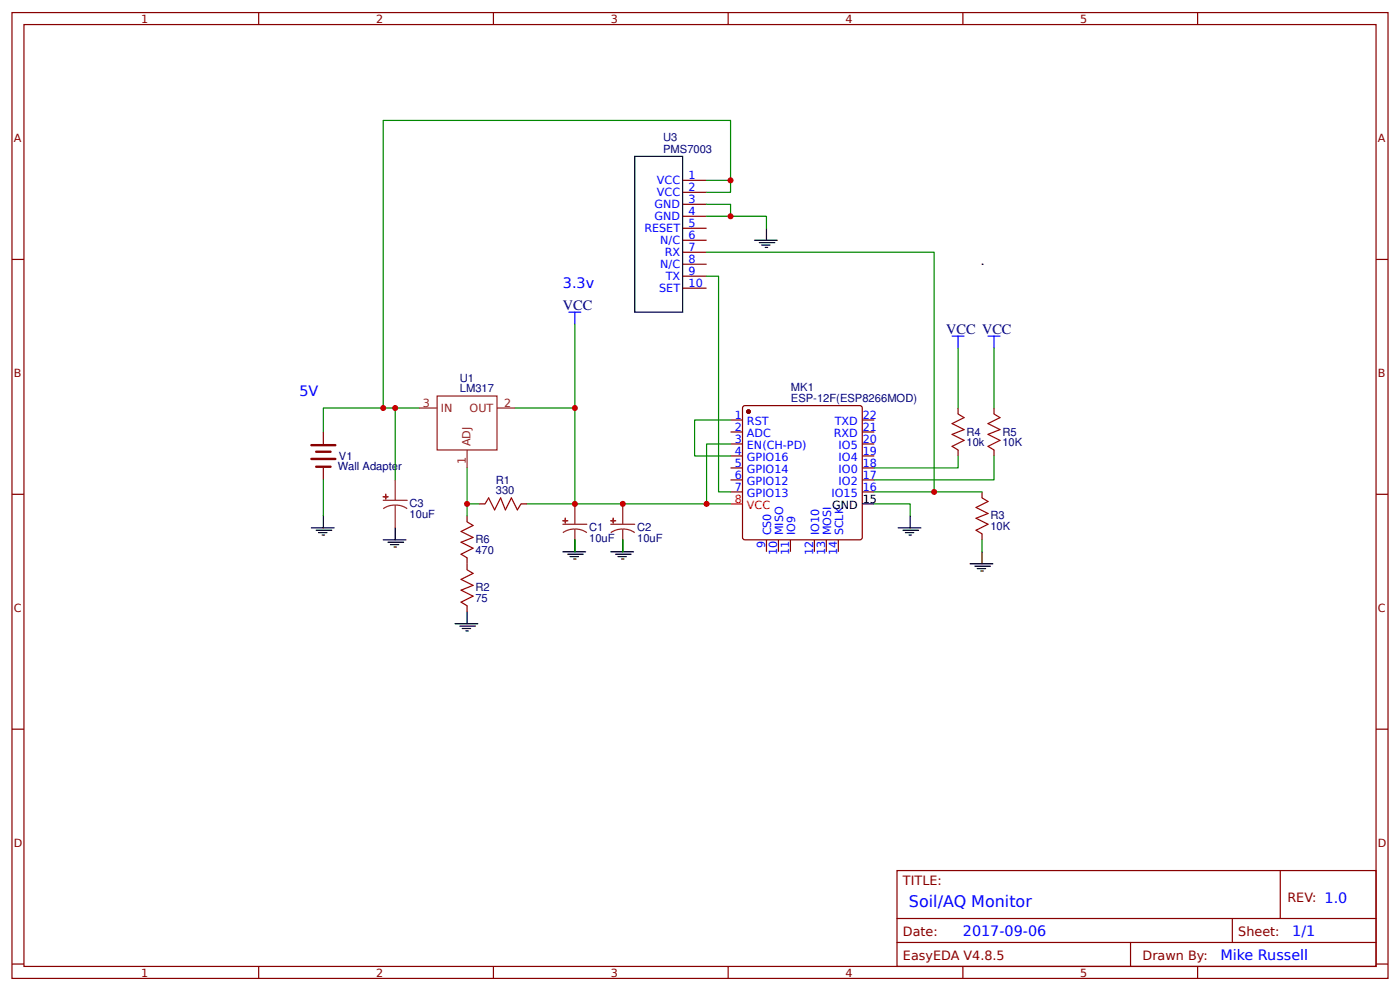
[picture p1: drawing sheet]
<svg xmlns="http://www.w3.org/2000/svg" width="309mm" height="219mm" viewBox="0 0 309 219" stroke-linecap="round" stroke-linejoin="round" font-family="sans-serif">
<g fill="none" stroke="#800" stroke-width=".26">
<path d="M2.6 2.8h304.1v213.2h-304.1zM5.3 5.4h298.7v208h-298.7zM57.1 2.8v2.6M109 2.8v2.6M160.9 2.8v2.6M212.7 2.8v2.6M264.6 2.8v2.6M150.8 39.8h5.3M2.6 57.3h2.7M150.8 42.5h5.3M150.8 45.1h5.3M150.8 47.8h5.3"/>
<path d="M150.8 50.4h5.3M150.8 53h5.3M150.8 55.7h5.3M150.8 58.3h5.3M304 57.3h2.7M150.8 61h5.3M150.8 63.6h5.3M71.4 95.4v2.6M161.4 92.7h2.6M161.4 95.4h2.6M161.4 98h2.6M164.3 89.6h25.7l.4 .2 .1 28.9-.3 .4-25.6 .1-.5-.3-.1-28.8z"/>
<path d="M190.5 92.7h2.6M190.5 95.4h2.6M190.5 98h2.6M211.7 90.1v1.3M211.7 99.4v1.3M219.6 90.1v1.3M219.6 99.4v1.3M2.6 109.1h2.7M71.4 103.3v2.7M103.2 113.9v1.3M105.8 111.3h1.4M115.1 111.3h1.3"/>
<path d="M161.4 100.7h2.6M161.4 103.3h2.6M161.4 106h2.6M161.4 108.6h2.6M169.3 119.2v2.6M172 119.2v2.6M174.6 119.2v2.6M179.9 119.2v2.6M182.6 119.2v2.6M185.2 119.2v2.6M190.5 100.7h2.6M190.5 103.3h2.6"/>
<path d="M190.5 106h2.6M190.5 108.6h2.6M217 108.6v1.3M217 117.9v1.3M304 109.1h2.7M103.2 123.2v2.6M103.2 133.7v1.4M2.6 161h2.7M304 161h2.7M198.2 192.2h105.8v21.2h-105.8zM282.8 192.2v10.6M2.6 212.9h2.7"/>
<path d="M57.1 213.4v2.6M109 213.4v2.6M160.9 213.4v2.6M198.2 202.8h105.8M198.2 208.1h105.8M212.7 213.4v2.6M249.8 208.1v5.3M264.6 213.4v2.6M272.3 202.8v5.3M304 212.9h2.7"/>
</g>
<circle cx="165.4" cy="90.9" r=".4" fill="#800" stroke="#800" stroke-width=".26"/>
<path d="M161.4 111.3h2.6" fill="none" stroke="#f00" stroke-width=".26"/>
<g fill="none" stroke="#000" stroke-width=".26">
<path d="M140.2 34.5h10.6v34.4h-10.6zM166.7 53h5M167.7 53.6h3.5M168.3 54.1h1.8M169.1 54.6h.5M169.3 50.4v2.6M217 58.3h.1M68.8 116.5h5M69.8 117.1h3.5M70.4 117.6h1.8M71.2 118.1h.5M71.4 113.9v2.6"/>
<path d="M84.7 119.2h5M85.7 119.7h3.5M87.3 116.5v2.7M127 119.2v2.6M137.6 119.2v2.6M190.5 111.3h2.6M198.4 116.5h5.1M199.5 117.1h3.4M200 117.6h1.9M200.8 118.1h.5M201.1 113.9v2.6M86.3 120.3h1.8"/>
<path d="M87 120.8h.6M100.5 137.7h5.1M101.6 138.2h3.4M102.1 138.8h1.9M102.9 139.3h.6M103.2 135.1v2.6M124.4 121.8h5M125.4 122.4h3.5M125.9 122.9h1.9M126.7 123.4h.6M134.9 121.8h5.1M136 122.4h3.4"/>
<path d="M136.5 122.9h1.9M137.3 123.4h.5M214.3 124.5h5M215.4 125h3.4M215.9 125.5h1.9M216.7 126.1h.5M217 121.8v2.7"/>
</g>
<g fill="none" stroke="#8d2323" stroke-width=".26">
<path d="M92.6 90.1h4M96.6 87.4h13.2v12h-13.2zM103.2 99.4v3.9M109.8 90.1h4M84.7 110.5h5.3M87.3 111.5l1.4 .2 1.3 .6M87.3 111.5l-1.4 .2-1.2 .6M87.3 106v4.5M87.3 111.5v5M124.4 115.8h5.2M127 116.8l1.4 .2 1.2 .6M127 116.8l-1.4 .2-1.2 .6"/>
<path d="M127 111.3v4.5M127 116.8v5M134.9 115.8h5.3M137.6 116.8l1.4 .2 1.2 .6M137.6 116.8l-1.4 .2-1.3 .6M137.6 111.3v4.5M137.6 116.8v5"/>
</g>
<g fill="#8d2323" stroke="#8d2323" stroke-width=".26">
<path d="M124.4 115h1z"/>
<path d="M124.9 114.4v1.1z"/>
<path d="M134.9 115h1.1z"/>
<path d="M135.5 114.4v1.1z"/>
<path d="M84.7 109.7h1z"/>
<path d="M85.2 109.1v1.1z"/>
</g>
<g fill="none" stroke="#080" stroke-width=".26">
<path d="M156.1 39.8h5.3M156.1 55.7h50.3v52.9h-13.3M156.1 42.5h5.3v-15.9h-76.7v63.5M156.1 47.8h13.2v2.6M156.1 45.1h5.3v2.7M127 71.6v18.5M156.1 61h2.6v47.6h2.7M211.7 76.9v13.2M219.6 76.9v13.2M87.3 90.1v15.9M92.6 90.1h-21.2v5.3M113.8 90.1h13.2v21.2"/>
<path d="M161.4 92.7h-7.9v8h7.9M161.4 98h-5.3v13.3M71.4 106v7.9M103.2 103.3v8h2.6M103.2 111.3v2.6M116.4 111.3h45M127 119.2v2.6M137.6 119.2v2.6M193.1 111.3h8v2.6M206.4 108.6h10.6M211.7 100.7v2.6h-18.6M217 119.2v2.6"/>
<path d="M219.6 100.7v5.3h-26.5"/>
</g>
<path d="M211.7 91.4l1.3 .8-2.7 1.3 2.7 1.4-2.7 1 2.7 1.3-2.7 1.4 1.4 .8M219.6 91.4l1.3 .8-2.6 1.3 2.6 1.4-2.6 1 2.6 1.3-2.6 1.4 1.3 .8M103.2 115.2l1.3 .8-2.6 1.3 2.6 1.4-2.6 1 2.6 1.3-2.6 1.4 1.3 .8M107.2 111.3l.7-1.4 1.4 2.7 1.3-2.7 1.1 2.7 1.3-2.7 1.3 2.7 .8-1.3M217 109.9l1.3 .8-2.7 1.4 2.7 1.3-2.7 1 2.7 1.4-2.7 1.3 1.4 .8M103.2 125.8l1.3 .8-2.6 1.3 2.6 1.3-2.6 1.1 2.6 1.3-2.6 1.4 1.3 .7" fill="none" stroke="#a00000" stroke-width=".26"/>
<path d="M125.7 68.9h2.6M127 68.9v2.7M210.3 74.2h2.7M211.7 74.2v2.7M218.3 74.2h2.6M219.6 74.2v2.7" fill="none" stroke="#00f" stroke-width=".26"/>
<path d="M68.8 98.3h5.3M69.8 99.7h3.2M68.8 101.3h5.3M69.8 103.1h3.2" fill="none" stroke="#800" stroke-width=".53"/>
<g fill="#c00">
<circle cx="161.4" cy="47.8" r=".66"/>
<circle cx="103.2" cy="111.3" r=".66"/>
<circle cx="137.6" cy="111.3" r=".66"/>
<circle cx="127" cy="90.1" r=".66"/>
<circle cx="156.1" cy="111.3" r=".66"/>
<circle cx="127" cy="111.3" r=".66"/>
<circle cx="84.7" cy="90.1" r=".66"/>
<circle cx="206.4" cy="108.6" r=".66"/>
<circle cx="87.3" cy="90.1" r=".66"/>
<circle cx="161.4" cy="39.8" r=".66"/>
</g>
<text font-size="3.5" fill="#00f" x="200.8" y="200.2">Soil/AQ Monitor</text>
<g font-size="3.2" fill="#00f">
<text x="124.4" y="63.6">3.3v</text>
<text x="66.1" y="87.4">5V</text>
<text x="212.7" y="206.8">2017-09-06</text>
<text x="285.5" y="206.8">1/1</text>
<text x="269.6" y="212.1">Mike Russell</text>
</g>
<g font-size="3.2" fill="#000080">
<text x="124.4" y="68.4">VCC</text>
<text x="209" y="73.7">VCC VCC</text>
</g>
<g font-size="2.8" fill="#800">
<text x="199.5" y="195.4">TITLE:</text>
<text x="284.4" y="199.1">REV: 1.0</text>
<text x="199.5" y="206.8">Date:</text>
<text x="273.6" y="206.8">Sheet:</text>
<text x="199.5" y="212.1">EasyEDA V4.8.5</text>
<text x="252.4" y="212.1">Drawn By:</text>
</g>
<g font-size="2.5" fill="#800">
<text x="31.2" y="5">1</text>
<text x="83.1" y="5">2</text>
<text x="134.9" y="5">3</text>
<text x="186.8" y="5">4</text>
<text x="238.7" y="5">5</text>
<text x="3" y="31.4">A</text>
<text x="304.4" y="31.4">A</text>
<text x="3" y="83.2">B</text>
<text x="304.4" y="83.2">B</text>
<text x="3" y="135.1">C</text>
<text x="304.4" y="135.1">C</text>
<text x="3" y="186.9">D</text>
<text x="304.4" y="186.9">D</text>
<text x="31.2" y="215.6">1</text>
<text x="83.1" y="215.6">2</text>
<text x="134.9" y="215.6">3</text>
<text x="186.8" y="215.6">4</text>
<text x="238.7" y="215.6">5</text>
</g>
<g font-size="2.5" fill="#000080">
<text x="146.5" y="33.7">PMS7003</text>
<text x="146.5" y="31.2">U3</text>
<text x="101.6" y="86.7">LM317</text>
<text x="101.6" y="84.3">U1</text>
<text x="174.7" y="88.8">ESP-12F(ESP8266MOD)</text>
<text x="174.7" y="86.4">MK1</text>
<text x="74.9" y="101.5">V1</text>
<text x="213.5" y="98.6">10k</text>
<text x="213.5" y="96.2">R4</text>
<text x="221.5" y="98.6">10K</text>
<text x="221.5" y="96.2">R5</text>
<text x="74.6" y="103.8">Wall Adapter</text>
<text x="109.5" y="106.8">R1</text>
<text x="90.5" y="112.1">C3</text>
<text x="109.5" y="109.1">330</text>
<text x="90.5" y="114.4">10uF</text>
<text x="105" y="120">R6</text>
<text x="130.2" y="119.7">10uF</text>
<text x="130.2" y="117.3">C1</text>
<text x="140.8" y="119.7">10uF</text>
<text x="140.8" y="117.3">C2</text>
<text x="218.8" y="117.1">10K</text>
<text x="218.8" y="114.7">R3</text>
<text x="105" y="122.4">470</text>
<text x="105" y="130.6">R2</text>
<text x="105" y="133">75</text>
</g>
<g font-size="2.5" fill="#00f">
<text x="145.1" y="40.6">VCC</text>
<text x="152.1" y="39.6">1</text>
<text x="144.6" y="45.9">GND</text>
<text x="145.1" y="43.3">VCC</text>
<text x="152.1" y="42.2">2</text>
<text x="152.1" y="44.8">3</text>
<text x="152.1" y="47.5">4</text>
<text x="142.4" y="51.2">RESET</text>
<text x="144.6" y="48.6">GND</text>
<text x="145.9" y="53.8">N/C</text>
<text x="152.1" y="50.1">5</text>
<text x="152.1" y="52.8">6</text>
<text x="145.9" y="59.1">N/C</text>
<text x="146.9" y="56.5">RX</text>
<text x="152.1" y="55.4">7</text>
<text x="152.1" y="58.1">8</text>
<text x="145.6" y="64.4">SET</text>
<text x="147.1" y="61.8">TX</text>
<text x="152.1" y="60.7">9</text>
<text x="152.1" y="63.4">10</text>
<text x="162.3" y="92.5">1</text>
<text x="162.3" y="95.1">2</text>
<text x="165" y="93.8">RST</text>
<text x="184.4" y="93.8">TXD</text>
<text x="190.6" y="95.1">21</text>
<text x="190.6" y="92.5">22</text>
<text x="162.3" y="97.8">3</text>
<text x="162.3" y="100.4">4</text>
<text x="165" y="96.4">ADC</text>
<text x="165" y="99.1">EN(CH-PD)</text>
<text x="165" y="101.7">GPIO16</text>
<text x="184.2" y="96.4">RXD</text>
<text x="185.3" y="101.7">IO4</text>
<text x="185.3" y="99.1">IO5</text>
<text x="190.6" y="100.4">19</text>
<text x="190.6" y="97.8">20</text>
<text x="162.3" y="103.1">5</text>
<text x="162.3" y="105.7">6</text>
<text x="165" y="104.4">GPIO14</text>
<text x="165" y="107">GPIO12</text>
<text x="185.3" y="107">IO2</text>
<text x="185.3" y="104.4">IO0</text>
<text x="190.6" y="105.7">17</text>
<text x="190.6" y="103.1">18</text>
<text x="162.3" y="108.3">7</text>
<text x="165" y="109.7">GPIO13</text>
<text x="183.7" y="109.7">IO15</text>
<text x="190.6" y="108.3">16</text>
<text x="170.4" y="118.2" transform="rotate(-90 170.4 118.2)">CS0</text>
<text x="173" y="118.2" transform="rotate(-90 173 118.2)">MISO</text>
<text x="175.7" y="118.2" transform="rotate(-90 175.7 118.2)">IO9</text>
<text x="181" y="118.2" transform="rotate(-90 181 118.2)">IO10</text>
<text x="183.6" y="118.2" transform="rotate(-90 183.6 118.2)">MOSI</text>
<text x="186.3" y="118.2" transform="rotate(-90 186.3 118.2)">SCLK</text>
<text x="169.1" y="120.9" transform="rotate(-90 169.1 120.9)">9</text>
<text x="171.7" y="122.5" transform="rotate(-90 171.7 122.5)">10</text>
<text x="174.4" y="122.5" transform="rotate(-90 174.4 122.5)">11</text>
<text x="179.7" y="122.5" transform="rotate(-90 179.7 122.5)">12</text>
<text x="182.3" y="122.5" transform="rotate(-90 182.3 122.5)">13</text>
<text x="184.9" y="122.5" transform="rotate(-90 184.9 122.5)">14</text>
</g>
<g font-size="2.5" fill="#8d2323">
<text x="93.4" y="89.8">3</text>
<text x="111.4" y="89.8">2</text>
<text x="97.4" y="90.9">IN</text>
<text x="103.7" y="90.9">OUT</text>
<text x="104" y="98.6" transform="rotate(-90 104 98.6)">ADJ</text>
<text x="102.9" y="102.5" transform="rotate(-90 102.9 102.5)">1</text>
</g>
<g font-size="2.5" fill="#f00">
<text x="162.3" y="111">8</text>
<text x="165" y="112.3">VCC</text>
</g>
<g font-size="2.5">
<text x="183.9" y="112.3">GND</text>
<text x="190.6" y="111">15</text>
</g>
</svg>
